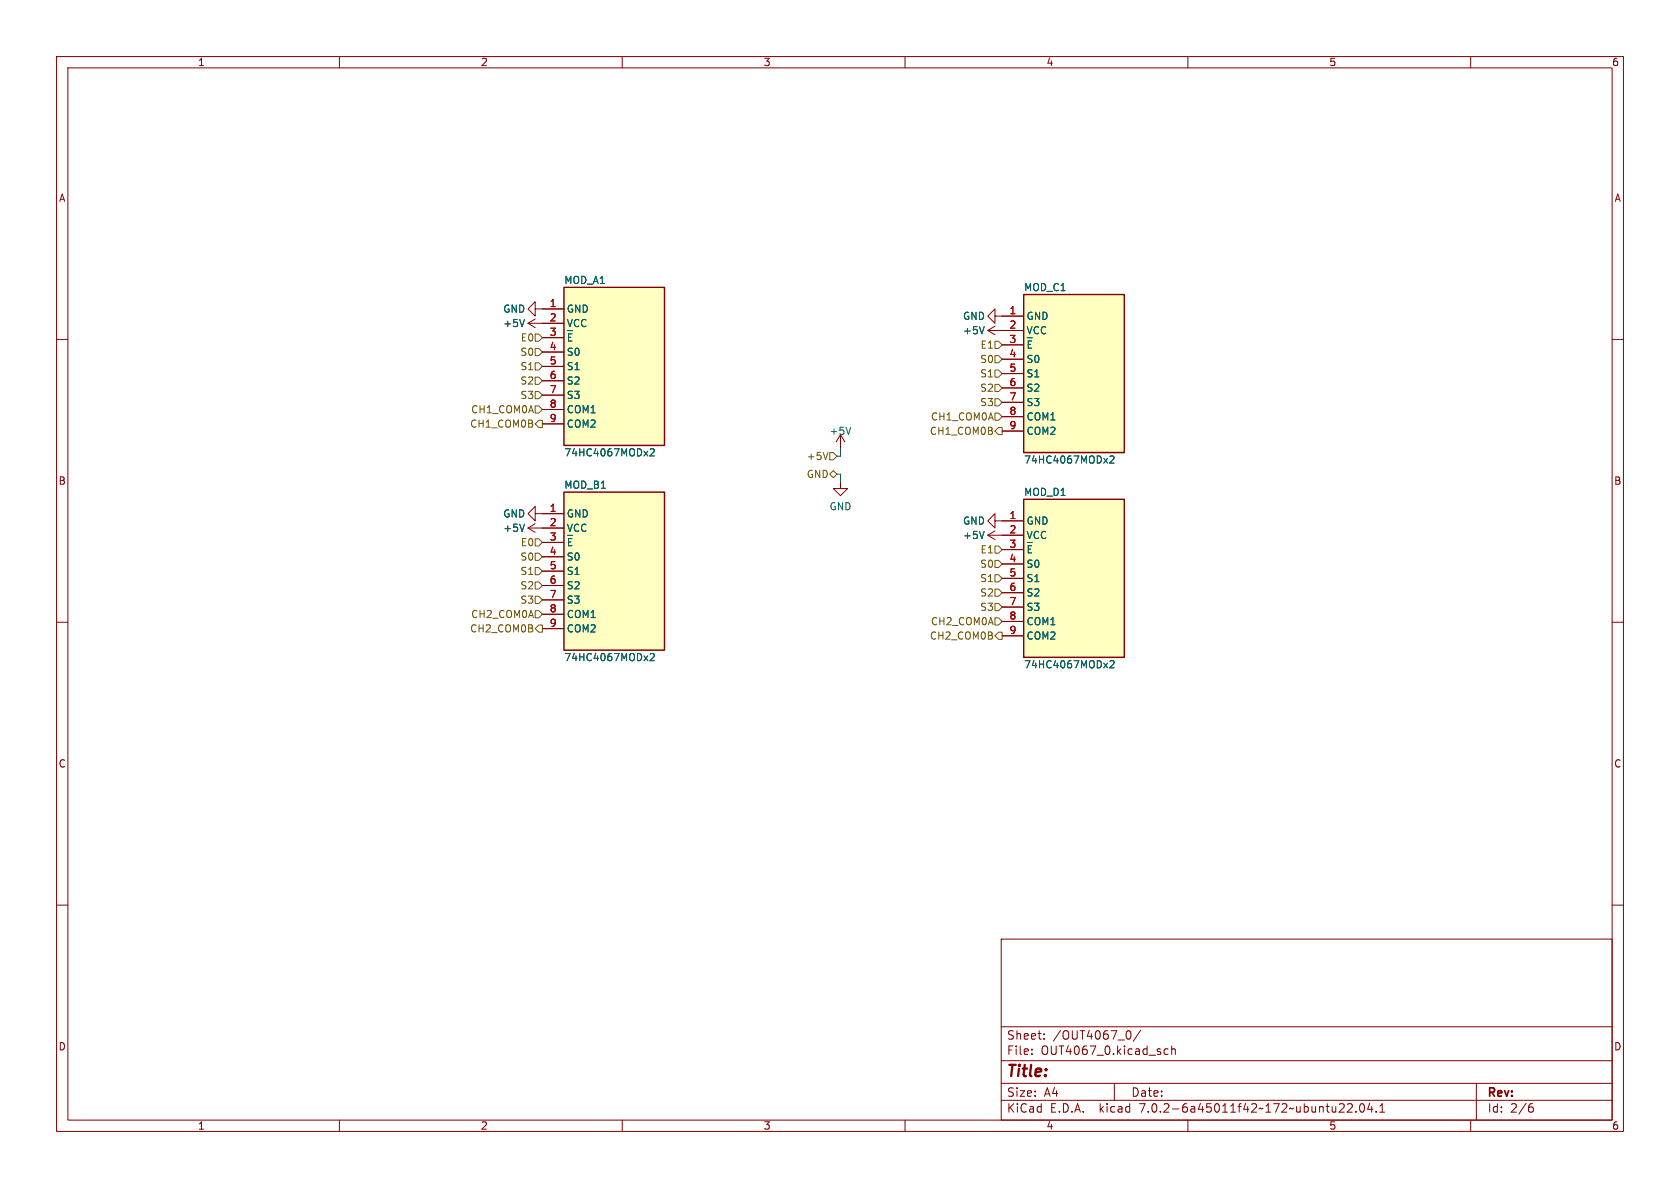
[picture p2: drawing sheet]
<svg xmlns="http://www.w3.org/2000/svg" width="297mm" height="210mm" viewBox="0 0 297 210" stroke-linecap="round" stroke-linejoin="round" font-family="sans-serif">
<g fill="none" stroke="#840000" stroke-width=".18">
<path d="M10 10h277v190h-277zM12 12h273v186h-273zM60 10v2M110 10v2M160 10v2M210 10v2M260 10v2M10 60h2M93.3 57.2l1.3 .7M93.3 57.2h6.4M94.6 54.6v-1.3l-1.3 1.3 1.3 1.3v-1.3h5.1M94.6 56.4l-1.3 .8"/>
<path d="M95.9 59.7h3.8M174.6 58.4l1.3 .8M174.6 58.4h6.4M175.9 55.9v-1.3l-1.3 1.3 1.3 1.3v-1.3h5.1M175.9 57.7l-1.3 .7M285 60h2M95.9 62.2h3.8M95.9 64.8h3.8M95.9 67.3h3.8M95.9 69.9h3.8M95.9 72.4h3.8M95.9 74.9h3.8"/>
<path d="M148.6 76.8l-.8 1.3M148.6 76.8v2.6M148.6 76.8l.8 1.3M177.2 61h3.8M177.2 63.5h3.8M177.2 66h3.8M177.2 68.6h3.8M177.2 71.1h3.8M177.2 73.7h3.8M177.2 76.2h3.8M93.3 93.3h6.4M93.3 93.3l1.3 .8"/>
<path d="M94.6 90.8v-1.3l-1.3 1.3 1.3 1.3v-1.3h5.1M94.6 92.6l-1.3 .7M95.9 95.9h3.8M95.9 98.4h3.8M148.6 85.1v1.3h1.3l-1.3 1.2-1.3-1.2h1.3M174.6 94.6l1.3 .8M174.6 94.6h6.4M175.9 92.1v-1.3l-1.3 1.3 1.3 1.2v-1.2h5.1M175.9 93.9l-1.3 .7M177.2 97.2h3.8M177.2 99.7h3.8M10 110h2"/>
<path d="M95.9 101h3.8M95.9 103.5h3.8M95.9 106h3.8M95.9 108.6h3.8M95.9 111.1h3.8M177.2 102.2h3.8M177.2 104.8h3.8M177.2 107.3h3.8M177.2 109.9h3.8M177.2 112.4h3.8M285 110h2M10 160h2"/>
<path d="M285 160h2M177 166h108v32h-108zM60 198v2M110 198v2M160 198v2M177 194.5h108M177 191.5h108M177 187.5h108M177 181.5h108M182.4 186.3v.1M182.4 185.5v.1M184.6 183.6v.1"/>
<path d="M184.6 182.8v.1M197 191.5v3M199.4 182.2a.81 .81 0 0 1 .6 .6 .81 .81 0 0 1-.3 .8l-.3 .1M201.6 182.1l-1.2 2M205.8 186.1l.3 .3 .4-.1M206.5 185.5l-.4-.1-.3 .3M207.1 185.5l.3-.1 .3 .1 .1 .9M207.1 184.9v1.5M210 198v2M237.5 195.2l.1 .2v.3l-.9 .9h.9M238.2 195.2l.6-.1 .2 .1 .1 .3-1 1.1h1M239.7 196.5v.1"/>
<path d="M240.5 195.2l.2-.1a.81 .81 0 0 1 .6 .6 .81 .81 0 0 1-.3 .8l-.1 .1a.81 .81 0 0 1-.4-1.4zM242.1 195l-.3 1.1h.9M242.5 195.6v1M243.3 196.5v.1M243.9 196.6h.9M243.9 195.5l.5-.4v1.5M260 198v2M261 191.5v6.5M270.5 195.7h.4l.2 .3-.1 .5-.5 .1M270.9 195.1l-.4 .1"/>
</g>
<g fill="none" stroke="#006464" stroke-width=".18">
<path d="M92.7 56.5l-.4 1.2M101.1 59h-.6v1.3M174 57.7l-.4 1.3M114.9 79.4l.5-.1 .3 .4-.8 .9h.8M150.4 75.5l-.4 1.3M182.4 60.3h-.6v1.2M92.7 92.7l-.4 1.2M101.1 95.2h-.6v1.3M174 93.9l-.4 1.3M182.4 96.5h-.6v1.2M196.2 80.7l.5-.1 .3 .4-.8 .9h.8M114.9 115.6l.5-.1 .3 .4-.8 .9h.8"/>
<path d="M196.2 116.9l.5-.1 .3 .4-.8 .9h.8"/>
</g>
<g fill="#ffffc2" stroke="#ffffc2" stroke-width=".18">
<path d="M181 88.3h17.8v27.9h-17.8z"/>
<path d="M99.7 50.8h17.8v27.9h-17.8z"/>
<path d="M181 52.1h17.8v27.9h-17.8z"/>
<path d="M99.7 87h17.8v27.9h-17.8z"/>
</g>
<path d="M99.7 50.8h17.8v27.9h-17.8zM181 52.1h17.8v27.9h-17.8zM99.7 87h17.8v27.9h-17.8zM181 88.3h17.8v27.9h-17.8z" fill="none" stroke="#840000" stroke-width=".25"/>
<g fill="none" stroke="#725600" stroke-width=".18">
<path d="M94.6 59.1h.6l.7 .6-.7 .6h-.6zM94.6 66.7h.6l.7 .6-.7 .6h-.6zM94.6 69.2h.6l.7 .7-.7 .6h-.6zM94.6 71.8h.6l.7 .6-.7 .6h-.6zM94.6 61.6h.6l.7 .6-.7 .7h-.6zM94.6 64.1h.6l.7 .7-.7 .6h-.6zM95.2 74.3h.7v1.3h-.7l-.6-.7zM146.4 80l-.4 1.2M175.9 60.3h.6l.7 .7-.7 .6h-.6zM175.9 62.9h.6l.7 .6-.7 .6h-.6zM175.9 65.4h.6l.7 .6-.7 .7h-.6zM175.9 67.9h.6l.7 .7-.7 .6h-.6z"/>
<path d="M175.9 70.5h.6l.7 .6-.7 .7h-.6zM175.9 73h.6l.7 .7-.7 .6h-.6zM176.5 75.6h.7v1.2h-.7l-.6-.6zM94.6 97.8h.6l.7 .6-.7 .7h-.6zM94.6 95.3h.6l.7 .6-.7 .6h-.6zM146.7 80h.6l.7 .6-.7 .7h-.6zM146.7 83.8l.6-.6 .7 .6-.7 .7zM175.9 96.5h.6l.7 .7-.7 .6h-.6zM175.9 99.1h.6l.7 .6-.7 .6h-.6zM94.6 111.1l.6-.6h.7v1.3h-.7zM94.6 105.4h.6l.7 .6-.7 .7h-.6zM94.6 108h.6l.7 .6-.7 .6h-.6z"/>
<path d="M94.6 100.3h.6l.7 .7-.7 .6h-.6zM94.6 102.9h.6l.7 .6-.7 .6h-.6zM175.9 104.1h.6l.7 .7-.7 .6h-.6zM175.9 106.7h.6l.7 .6-.7 .7h-.6zM175.9 109.2h.6l.7 .7-.7 .6h-.6zM175.9 101.6h.6l.7 .6-.7 .7h-.6zM176.5 111.8h.7v1.2h-.7l-.6-.6z"/>
</g>
<path d="M148.6 79.4v1.2h-.6M148 83.8h.6v1.3" fill="none" stroke="#009600" stroke-width=".18"/>
<text font-size="2.8" fill="#840000" x="178" y="190.8">Title:</text>
<g font-size="2.1" fill="#840000">
<text x="178" y="183.9">Sheet:</text>
<text x="186.2" y="183.9">/OUT4067_0/</text>
<text x="178" y="186.6">File:</text>
<text x="184" y="186.6">OUT4067_0.kicad_sch</text>
<text x="178" y="196.8">KiCad</text>
<text x="178" y="194">Size:</text>
<text x="184.6" y="194">A4</text>
<text x="185.7" y="196.8">E.D.A.</text>
<text x="194.4" y="196.8">kicad</text>
<text x="200" y="194">Date:</text>
<text x="201.5" y="196.8">7.0.2-6a45011f42~172~ubuntu22.04.1</text>
<text x="263" y="194.2">Rev:</text>
<text x="263" y="196.8">Id:</text>
<text x="267" y="196.8">2/6</text>
</g>
<g font-size="1.8" fill="#840000">
<text x="35" y="11.8">1</text>
<text x="85" y="11.8">2</text>
<text x="135" y="11.8">3</text>
<text x="185" y="11.8">4</text>
<text x="235" y="11.8">5</text>
<text x="285" y="11.8">6</text>
<text x="10.4" y="35.8">A</text>
<text x="285.4" y="35.8">A</text>
<text x="10.3" y="85.8">B</text>
<text x="285.3" y="85.8">B</text>
<text x="10.3" y="135.8">C</text>
<text x="285.3" y="135.8">C</text>
<text x="10.3" y="185.8">D</text>
<text x="285.3" y="185.8">D</text>
<text x="35" y="199.8">1</text>
<text x="85" y="199.8">2</text>
<text x="135" y="199.8">3</text>
<text x="185" y="199.8">4</text>
<text x="235" y="199.8">5</text>
<text x="285" y="199.8">6</text>
</g>
<g font-size="1.8" fill="#006464">
<text x="99.7" y="50.4">MOD_A1</text>
<text x="181" y="51.6">MOD_C1</text>
<text x="88.9" y="55.4">GND</text>
<text x="88.9" y="58">+5V</text>
<text x="100.2" y="55.4">GND</text>
<text x="100.2" y="58">VCC</text>
<text x="170.2" y="56.7">GND</text>
<text x="170.2" y="59.2">+5V</text>
<text x="181.5" y="56.7">GND</text>
<text x="181.5" y="59.2">VCC</text>
<text x="100.2" y="61.1">~{E}</text>
<text x="100.2" y="63.1">S0</text>
<text x="100.2" y="65.6">S1</text>
<text x="181.5" y="62.4">~{E}</text>
<text x="181.5" y="64.3">S0</text>
<text x="100.2" y="68.1">S2</text>
<text x="100.2" y="70.7">S3</text>
<text x="181.5" y="66.9">S1</text>
<text x="181.5" y="69.4">S2</text>
<text x="181.5" y="71.9">S3</text>
<text x="100.2" y="73.2">COM1</text>
<text x="100.2" y="75.8">COM2</text>
<text x="146.6" y="77">+5V</text>
<text x="181.5" y="74.5">COM1</text>
<text x="181.5" y="77">COM2</text>
<text x="99.7" y="80.8">74HC4067MODx2</text>
<text x="181" y="82.1">74HC4067MODx2</text>
<text x="99.7" y="86.6">MOD_B1</text>
<text x="181" y="87.8">MOD_D1</text>
<text x="88.9" y="91.6">GND</text>
<text x="88.9" y="94.2">+5V</text>
<text x="100.2" y="91.6">GND</text>
<text x="100.2" y="94.2">VCC</text>
<text x="146.6" y="90.4">GND</text>
<text x="170.2" y="92.9">GND</text>
<text x="170.2" y="95.4">+5V</text>
<text x="181.5" y="92.9">GND</text>
<text x="181.5" y="95.4">VCC</text>
<text x="100.2" y="97.3">~{E}</text>
<text x="100.2" y="99.3">S0</text>
<text x="100.2" y="101.8">S1</text>
<text x="181.5" y="98.6">~{E}</text>
<text x="181.5" y="100.5">S0</text>
<text x="100.2" y="104.3">S2</text>
<text x="100.2" y="106.9">S3</text>
<text x="181.5" y="103.1">S1</text>
<text x="181.5" y="105.6">S2</text>
<text x="100.2" y="109.4">COM1</text>
<text x="100.2" y="112">COM2</text>
<text x="181.5" y="108.1">S3</text>
<text x="181.5" y="110.7">COM1</text>
<text x="181.5" y="113.2">COM2</text>
<text x="99.7" y="117">74HC4067MODx2</text>
<text x="181" y="118.3">74HC4067MODx2</text>
</g>
<g font-size="1.8" fill="#a90000">
<text x="97.1" y="54.4">1</text>
<text x="97.1" y="56.9">2</text>
<text x="97.1" y="59.4">3</text>
<text x="178.4" y="55.6">1</text>
<text x="178.4" y="58.2">2</text>
<text x="97.1" y="62">4</text>
<text x="97.1" y="64.5">5</text>
<text x="178.4" y="60.7">3</text>
<text x="178.4" y="63.2">4</text>
<text x="178.4" y="65.8">5</text>
<text x="97.1" y="67.1">6</text>
<text x="97.1" y="69.6">7</text>
<text x="178.4" y="68.3">6</text>
<text x="178.4" y="70.9">7</text>
<text x="97.1" y="72.1">8</text>
<text x="97.1" y="74.7">9</text>
<text x="178.4" y="73.4">8</text>
<text x="178.4" y="75.9">9</text>
<text x="97.1" y="90.6">1</text>
<text x="97.1" y="93.1">2</text>
<text x="97.1" y="95.6">3</text>
<text x="178.4" y="91.8">1</text>
<text x="178.4" y="94.4">2</text>
<text x="97.1" y="98.2">4</text>
<text x="97.1" y="100.7">5</text>
<text x="178.4" y="96.9">3</text>
<text x="178.4" y="99.4">4</text>
<text x="178.4" y="102">5</text>
<text x="97.1" y="103.3">6</text>
<text x="97.1" y="105.8">7</text>
<text x="178.4" y="104.5">6</text>
<text x="178.4" y="107.1">7</text>
<text x="97.1" y="108.3">8</text>
<text x="97.1" y="110.9">9</text>
<text x="178.4" y="109.6">8</text>
<text x="178.4" y="112.1">9</text>
</g>
<g font-size="1.8" fill="#725600">
<text x="91.9" y="63.1">S0</text>
<text x="91.9" y="65.6">S1</text>
<text x="91.9" y="60.5">E0</text>
<text x="173.2" y="64.3">S0</text>
<text x="173.2" y="61.8">E1</text>
<text x="91.9" y="68.1">S2</text>
<text x="91.9" y="70.7">S3</text>
<text x="173.2" y="66.9">S1</text>
<text x="173.2" y="69.4">S2</text>
<text x="173.2" y="71.9">S3</text>
<text x="83" y="75.8">CH1_COM0B</text>
<text x="83.2" y="73.2">CH1_COM0A</text>
<text x="164.3" y="77">CH1_COM0B</text>
<text x="164.5" y="74.5">CH1_COM0A</text>
<text x="142.5" y="81.5">+5V</text>
<text x="142.5" y="84.6">GND</text>
<text x="91.9" y="99.3">S0</text>
<text x="91.9" y="101.8">S1</text>
<text x="91.9" y="96.7">E0</text>
<text x="173.2" y="100.5">S0</text>
<text x="173.2" y="98">E1</text>
<text x="91.9" y="106.9">S3</text>
<text x="91.9" y="104.3">S2</text>
<text x="173.2" y="105.6">S2</text>
<text x="173.2" y="103.1">S1</text>
<text x="83" y="112">CH2_COM0B</text>
<text x="83.2" y="109.4">CH2_COM0A</text>
<text x="164.3" y="113.2">CH2_COM0B</text>
<text x="164.5" y="110.7">CH2_COM0A</text>
<text x="173.2" y="108.1">S3</text>
</g>
</svg>
